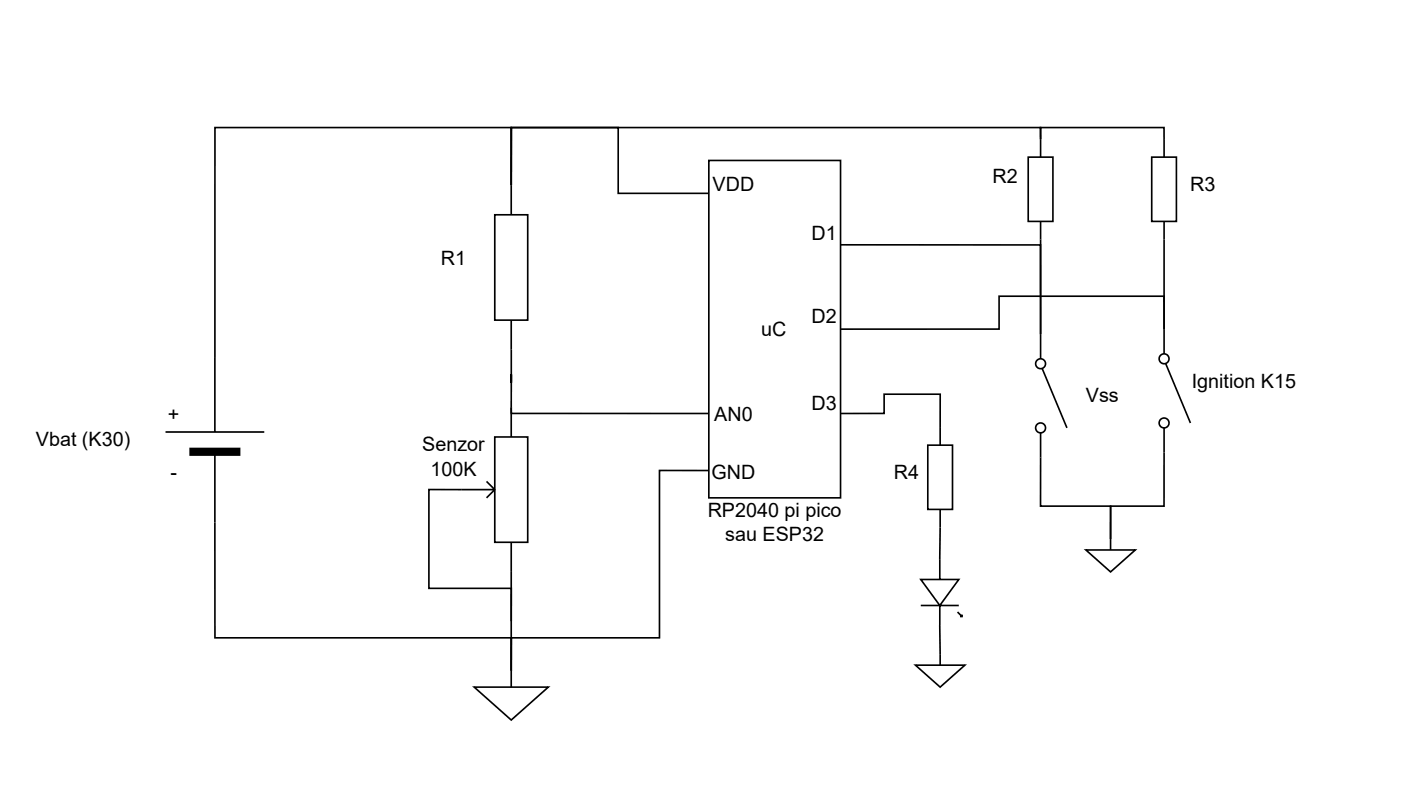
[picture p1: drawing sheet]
<svg xmlns="http://www.w3.org/2000/svg" width="217mm" height="123mm" viewBox="0 0 217 123" stroke-linecap="round" stroke-linejoin="round" font-family="sans-serif">
<path d="M79 28.6v-8.9h-45.8v35.7M129.9 37.9h31v17.6M33.2 55.4v11.4M161.1 57l3.8 9.2M25.6 66.8h15.3M29.4 69.4h7.6v1h-7.6zM33.2 69.4v29.2h45.8v5.1M160.9 66.9v11.4h10.8v5.1" fill="none" stroke="#000" stroke-width=".25"/>
<path d="M29.4 69.4h7.6v1h-7.6z" fill="#000"/>
<circle cx="160.9" cy="66.2" r=".76" fill="#fff"/>
<circle cx="160.9" cy="66.2" r=".76" fill="none" stroke="#000" stroke-width=".25"/>
<circle cx="160.9" cy="56.3" r=".76" fill="#fff"/>
<g fill="none" stroke="#000" stroke-width=".25">
<path d="M79 54.1v8.9"/>
<circle cx="160.9" cy="56.3" r=".76"/>
</g>
<path d="M76.5 33.2h5.1v16.3h-5.1z" fill="#fff"/>
<path d="M76.5 33.2h5.1v16.3h-5.1zM79 28.6v4.6M79 49.5v4.6M71.4 75.7h-5.1v15.3h12.7v5.1M79 88.4v15.3" fill="none" stroke="#000" stroke-width=".25"/>
<path d="M76.5 67.6h5.1v16.3h-5.1z" fill="#fff"/>
<path d="M71.4 75.7h5.1M75.2 74.5l1.3 1.2-1.3 1.3M76.5 67.6h5.1v16.3h-5.1zM79 63v4.6M79 83.9v4.5" fill="none" stroke="#000" stroke-width=".25"/>
<path d="M73.3 106.3h11.5l-5.8 5.1z" fill="#fff"/>
<path d="M79 28.6v-8.9h16.6v10.2h14l.1-.5v.3M79 63v.9h30.6M109.5 72.8h-7.6v25.8h-22.9v7.7M73.3 106.3h11.5l-5.8 5.1z" fill="none" stroke="#000" stroke-width=".25"/>
<path d="M109.6 24.8h20.3v52.2h-20.3z" fill="#fff"/>
<path d="M109.6 24.8h20.3v52.2h-20.3zM160.9 21.5v-1.8h-81.9v8.9M160.9 37v14.7" fill="none" stroke="#000" stroke-width=".25"/>
<path d="M159 24.3h3.8v9.9h-3.8z" fill="#fff"/>
<path d="M159 24.3h3.8v9.9h-3.8zM160.9 21.5v2.8M160.9 34.2v2.8M129.9 50.9h24.5v-5.1h25.5l.1 8.9M180.2 56.3l3.8 9.1M180 66.2l-.1 12.1h-8.2v5.1" fill="none" stroke="#000" stroke-width=".25"/>
<circle cx="180" cy="65.4" r=".76" fill="#fff"/>
<circle cx="180" cy="65.4" r=".76" fill="none" stroke="#000" stroke-width=".25"/>
<circle cx="180" cy="55.5" r=".76" fill="#fff"/>
<g fill="none" stroke="#000" stroke-width=".25">
<path d="M160.9 21.5v-1.8h19l.1 1.8M180 37v13.9"/>
<circle cx="180" cy="55.5" r=".76"/>
</g>
<path d="M178 24.3h3.9v9.9h-3.9z" fill="#fff"/>
<path d="M178 24.3h3.9v9.9h-3.9zM180 21.5v2.8M180 34.2v2.8" fill="none" stroke="#000" stroke-width=".25"/>
<path d="M167.9 85.1h7.6l-3.8 3.3z" fill="#fff"/>
<path d="M129.9 63.9h6.8v-2.9h8.6v5M167.9 85.1h7.6l-3.8 3.3zM171.7 83.4v1.7" fill="none" stroke="#000" stroke-width=".25"/>
<path d="M143.4 68.8h3.8v10h-3.8z" fill="#fff"/>
<path d="M143.4 68.8h3.8v10h-3.8zM145.3 66.1v2.7M145.3 78.8v7.8M145.3 96.7v4.5" fill="none" stroke="#000" stroke-width=".25"/>
<path d="M142.3 89.6h5.9l-2.9 4zM145.3 86.6v3zM142.3 93.6h5.9zM148 94.6l.7 .7zM148.7 95l-.3 .3h.3zM145.3 93.6v3.1z" fill="#fff"/>
<path d="M142.3 89.6h5.9l-2.9 4zM142.3 93.6h5.9M145.3 86.6v3M145.3 93.6v3.1M148 94.6l.7 .7M148.7 95v.3h-.3" fill="none" stroke="#000" stroke-width=".25"/>
<path d="M141.5 102.9h7.7l-3.9 3.4z" fill="#fff"/>
<path d="M141.5 102.9h7.7l-3.9 3.4zM145.3 101.2v1.7" fill="none" stroke="#000" stroke-width=".25"/>
<g font-size="3.1">
<text x="110.2" y="29.5">VDD</text>
<text x="153.4" y="28.3">R2</text>
<text x="184" y="29.5">R3</text>
<text x="68.2" y="41">R1</text>
<text x="125.4" y="37.2">D1</text>
<text x="117.7" y="51.9">uC</text>
<text x="125.4" y="49.9">D2</text>
<text x="26" y="65.2">+</text>
<text x="110.4" y="65.2">AN0</text>
<text x="125.4" y="63.4">D3</text>
<text x="167.9" y="62.1">Vss</text>
<text x="184.2" y="60.1">Ignition K15</text>
<text x="5.6" y="69">Vbat (K30)</text>
<text x="65.3" y="69.7">Senzor</text>
<text x="26.3" y="74.1">-</text>
<text x="66.6" y="73.6">100K</text>
<text x="110" y="74.1">GND</text>
<text x="138.2" y="74.1">R4</text>
<text x="109.4" y="79.9">RP2040 pi pico</text>
<text x="112.1" y="83.7">sau ESP32</text>
</g>
</svg>
